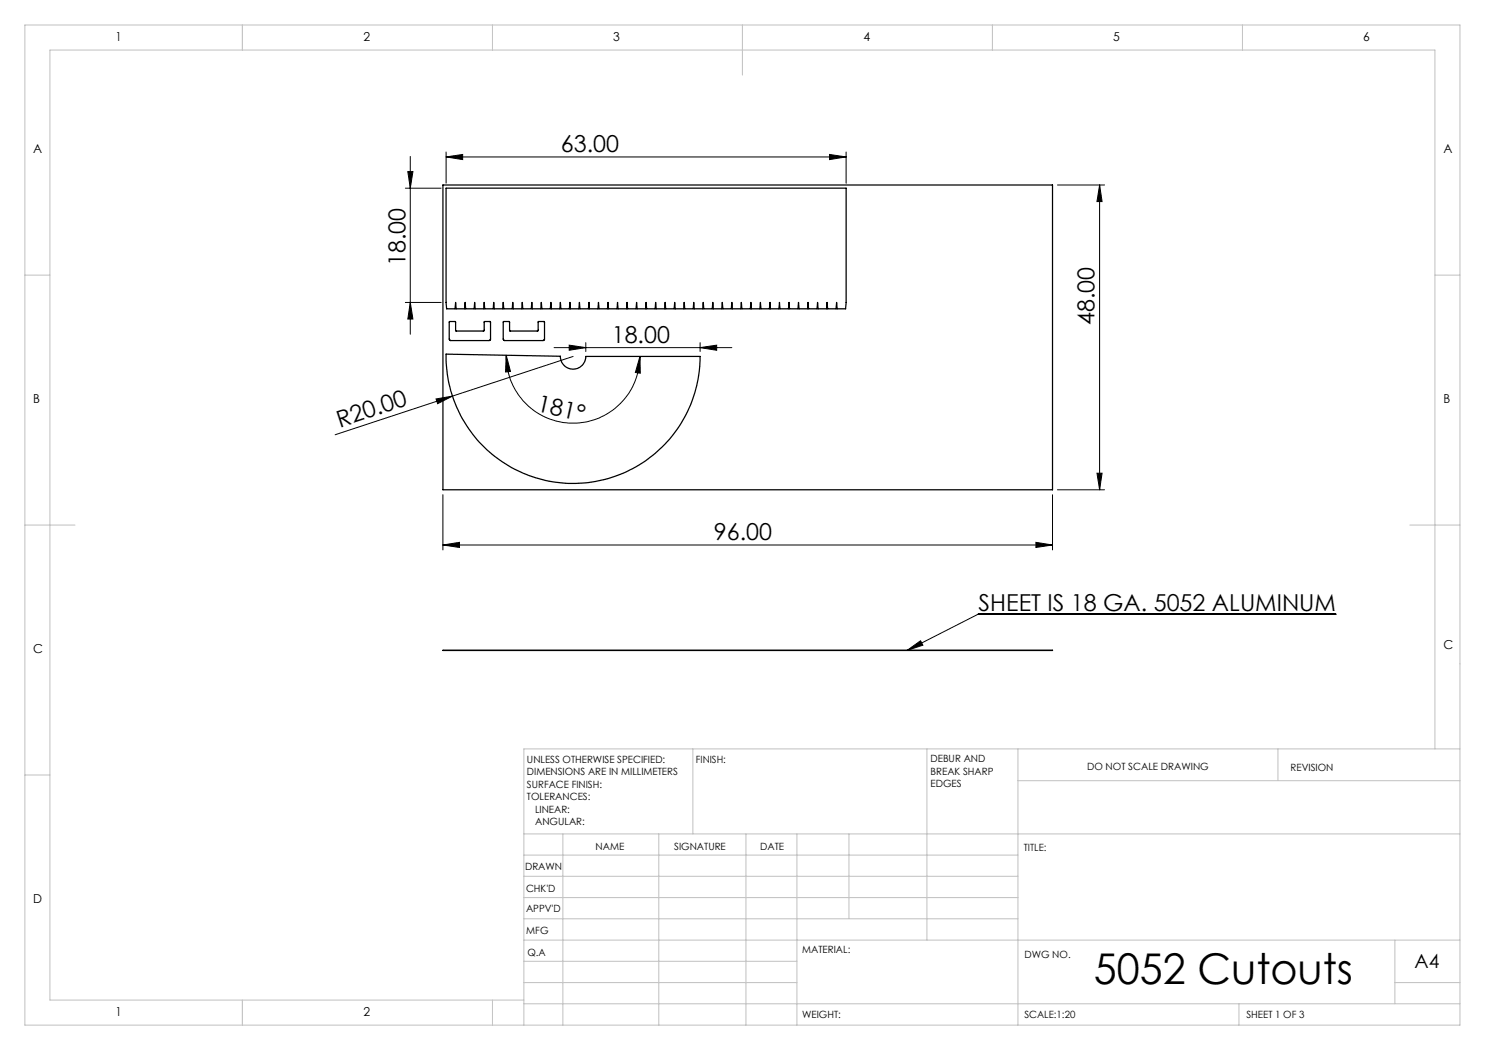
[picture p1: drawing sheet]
<svg xmlns="http://www.w3.org/2000/svg" width="297mm" height="210mm" viewBox="0 0 297 210" stroke-linecap="round" stroke-linejoin="round" font-family="sans-serif">
<g fill="none" stroke="#000" stroke-width=".2">
<path d="M81.1 37.6h7.1M81.6 34.3h1l-.5 3.3zM82.1 31.3v35.5M89.2 31.4l3.3-.5v1zM89.2 30.4v6.2M89.2 31.4h80M165.9 30.9l3.3 .5-3.3 .5zM169.2 30.4v6.2M211.5 37h9.4M219.9 37v61M219.9 37l.5 3.3h-1zM81.1 60.5h7.1"/>
<path d="M82.1 60.5l.5 3.3h-1zM87.2 79.8l3.3-.6-3 1.5zM90.5 79.2l-23.5 7.8M101.2 71l.9 3.3-1 .1zM101.2 71a13.4 13.4 0 0 0 13.3 13.6 13.4 13.4 0 0 0 13.5-13.3M110.8 69.5h35.6M113.8 69l3.4 .5-3.4 .6zM114.6 71.3l-24.1 7.9M117.2 68.5v1.8M128 71.3l.1 3.3-1-.1zM140 69.5l3.3-.5v1.1zM140 68.5v1.8"/>
<path d="M88.6 98.9v11.1M210.5 98.9v11.1M211.5 98h9.4M219.4 94.6h1l-.5 3.4zM88.6 109l3.3-.5v1zM88.6 109h121.9M207.2 108.5l3.3 .5-3.3 .5zM181.4 130.1l2.7-1.9 .5 .8zM267.2 122.8h-71.5l-14.3 7.3"/>
</g>
<g fill="none" stroke="#c0c0c0" stroke-width=".2">
<path d="M5 5h287v200h-287zM48.5 5v5M98.5 5v5M148.5 5v10M198.5 5v5M248.5 5v5M5 55h5M287 55h5M5 105h10M282 105h10M5 155h5M138.6 149.8v17"/>
<path d="M185.4 149.8v38.2M203.6 149.8v55.2M203.6 156.1h88.4M255.6 149.8v6.3M287 149.8v-139.8h-277v190h94.8M292 149.8h-187.2v55.2M104.8 166.8h187.2M104.8 179.5h98.8M104.8 175.3h98.8M104.8 171h98.8M112.6 166.8v38.2M131.8 166.8v38.2"/>
<path d="M149.2 166.8v38.2M159.4 166.8v38.2M169.8 166.8v17M104.8 183.8h98.8M104.8 196.5h54.6M104.8 192.3h54.6M104.8 188h187.2M279 196.5h13M279 188v12.8M48.5 200v5M98.5 200v5M104.8 200.8h187.2"/>
<path d="M247.8 200.8v4.2"/>
</g>
<g fill="#000">
<path d="M87.2 79.8l3.3-.6-3 1.5zM181.4 130.1l2.7-1.9 .5 .8z"/>
<path d="M81.6 34.3h1l-.5 3.3zM82.1 60.5l.5 3.3h-1z"/>
<path d="M165.9 30.9l3.3 .5-3.3 .5zM89.2 31.4l3.3-.5v1zM140 69.5l3.3-.5v1.1zM113.8 69l3.4 .5-3.4 .6z"/>
<path d="M128 71.3l.1 3.3-1-.1zM101.2 71l.9 3.3-1 .1z"/>
<path d="M219.4 94.6h1l-.5 3.4zM219.9 37l.5 3.3h-1z"/>
<path d="M88.6 109l3.3-.5v1zM207.2 108.5l3.3 .5-3.3 .5z"/>
</g>
<path d="M88.6 37h121.9v61h-121.9zM89.2 37.6h80v22.9l-.1 1.3h-1.7l-.1-1.3-.1 1.3h-1.7l-.1-1.3-.1 1.3h-1.7l-.1-1.3-.1 1.3h-1.7l-.1-1.3-.1 1.3h-1.7l-.1-1.3-.1 1.3h-1.7l-.1-1.3-.1 1.3h-1.7l-.1-1.3-.1 1.3h-1.7l-.1-1.3-.1 1.3h-1.7l-.1-1.3-.1 1.3h-1.7l-.1-1.3-.1 1.3h-1.7l-.1-1.3-.1 1.3h-1.7l-.1-1.3-.1 1.3h-1.7l-.1-1.3-.1 1.3h-1.7l-.1-1.3-.1 1.3h-1.7l-.1-1.3-.2 1.3h-1.6l-.2-1.3-.1 1.3h-1.7l-.1-1.3-.1 1.3h-1.7l-.1-1.3-.1 1.3h-1.7l-.1-1.3-.1 1.3h-1.7l-.1-1.3-.1 1.3h-1.7l-.1-1.3-.1 1.3h-1.7l-.1-1.3-.1 1.3h-1.7l-.1-1.3-.1 1.3h-1.7l-.1-1.3-.1 1.3h-1.7l-.1-1.3-.1 1.3h-1.7l-.1-1.3-.1 1.3h-1.7l-.1-1.3-.1 1.3h-1.7l-.1-1.3-.1 1.3h-1.7l-.1-1.3-.1 1.3h-1.7l-.1-1.3-.1 1.3h-1.7l-.1-1.3-.1 1.3h-1.7l-.1-1.3-.1 1.3h-1.7l-.1-1.3-.1 1.3h-1.7l-.1-1.3-.1 1.3h-1.7l-.1-1.3-.2 1.3h-1.6l-.2-1.3-.1 1.3h-1.7l-.1-1.3-.1 1.3h-1.7l-.1-1.3-.1 1.3h-1.7l-.1-1.3-.1 1.3h-1.7l-.1-1.3-.1 1.3h-1.7l-.1-1.3-.1 1.3h-1.7l-.1-1.3zM89.2 70.8l22.9 .5 .1 .9 .5 .8 .8 .6 .9 .2 1-.1 .9-.5 .6-.9 .3-1h22.8a25.4 25.4 0 0 1-25.6 25.4 25.4 25.4 0 0 1-25.2-25.9zM89.9 64.3h1.2l.1 1.9h5.5l.1-1.8 1.2-.1 .1 3.6-.2 .2h-7.8l-.2-.2zM100.7 64.3h1.2l.1 1.9h5.5l.1-1.8 1.2-.1 .1 3.6-.2 .2h-7.8l-.3-.2zM88.6 130.1h121.9z" fill="none" stroke="#000" stroke-width=".25"/>
<text font-size="8.5" x="218.8" y="196.7">5052 Cutouts</text>
<g font-size="4.7">
<text x="112.2" y="30.4">63.00</text>
<text x="81.1" y="53.3" transform="rotate(-90 81.1 53.3)">18.00</text>
<text x="218.9" y="65.1" transform="rotate(-90 218.9 65.1)">48.00</text>
<text x="122.4" y="68.5">18.00</text>
<text x="107.3" y="82.3" transform="rotate(12 107.3 82.3)">181°</text>
<text x="68" y="85.6" transform="rotate(-18 68 85.6)">R20.00</text>
<text x="142.8" y="108">96.00</text>
<text x="195.7" y="122.1">SHEET IS 18 GA. 5052 ALUMINUM</text>
</g>
<text font-size="3.9" x="282.9" y="193.6">A4</text>
<g font-size="2.5">
<text x="23.1" y="8.2">1</text>
<text x="72.7" y="8.2">2</text>
<text x="122.7" y="8.2">3</text>
<text x="172.7" y="8.2">4</text>
<text x="222.7" y="8.2">5</text>
<text x="272.7" y="8.2">6</text>
<text x="6.7" y="30.7">A</text>
<text x="288.7" y="30.7">A</text>
<text x="6.7" y="80.7">B</text>
<text x="288.7" y="80.7">B</text>
<text x="6.7" y="130.7">C</text>
<text x="288.7" y="129.7">C</text>
<text x="6.7" y="180.7">D</text>
<text x="23.1" y="203.2">1</text>
<text x="72.7" y="203.2">2</text>
</g>
<g font-size="2">
<text x="105.4" y="152.6">UNLESS OTHERWISE SPECIFIED:</text>
<text x="105.4" y="155.1">DIMENSIONS ARE IN MILLIMETERS</text>
<text x="139.2" y="152.6">FINISH:</text>
<text x="186.1" y="152.5">DEBUR AND</text>
<text x="186.1" y="155">BREAK SHARP</text>
<text x="217.4" y="154">DO NOT SCALE DRAWING</text>
<text x="258.1" y="154.2">REVISION</text>
<text x="105.4" y="157.6">SURFACE FINISH:</text>
<text x="105.4" y="160.1">TOLERANCES:</text>
<text x="186.1" y="157.5">EDGES</text>
<text x="107" y="162.6">LINEAR:</text>
<text x="107" y="165.1">ANGULAR:</text>
<text x="119.1" y="170">NAME</text>
<text x="134.8" y="169.9">SIGNATURE</text>
<text x="152" y="169.9">DATE</text>
<text x="204.8" y="170.2">TITLE:</text>
<text x="105" y="174.1">DRAWN</text>
<text x="105.2" y="178.3">CHK'D</text>
<text x="105.2" y="182.4">APPV'D</text>
<text x="105.3" y="186.8">MFG</text>
<text x="105.5" y="191.1">Q.A</text>
<text x="160.5" y="190.5">MATERIAL:</text>
<text x="204.9" y="191.6">DWG NO.</text>
<text x="160.4" y="203.5">WEIGHT:</text>
<text x="204.9" y="203.6">SCALE:1:20</text>
<text x="249.3" y="203.6">SHEET 1 OF 3</text>
</g>
</svg>
